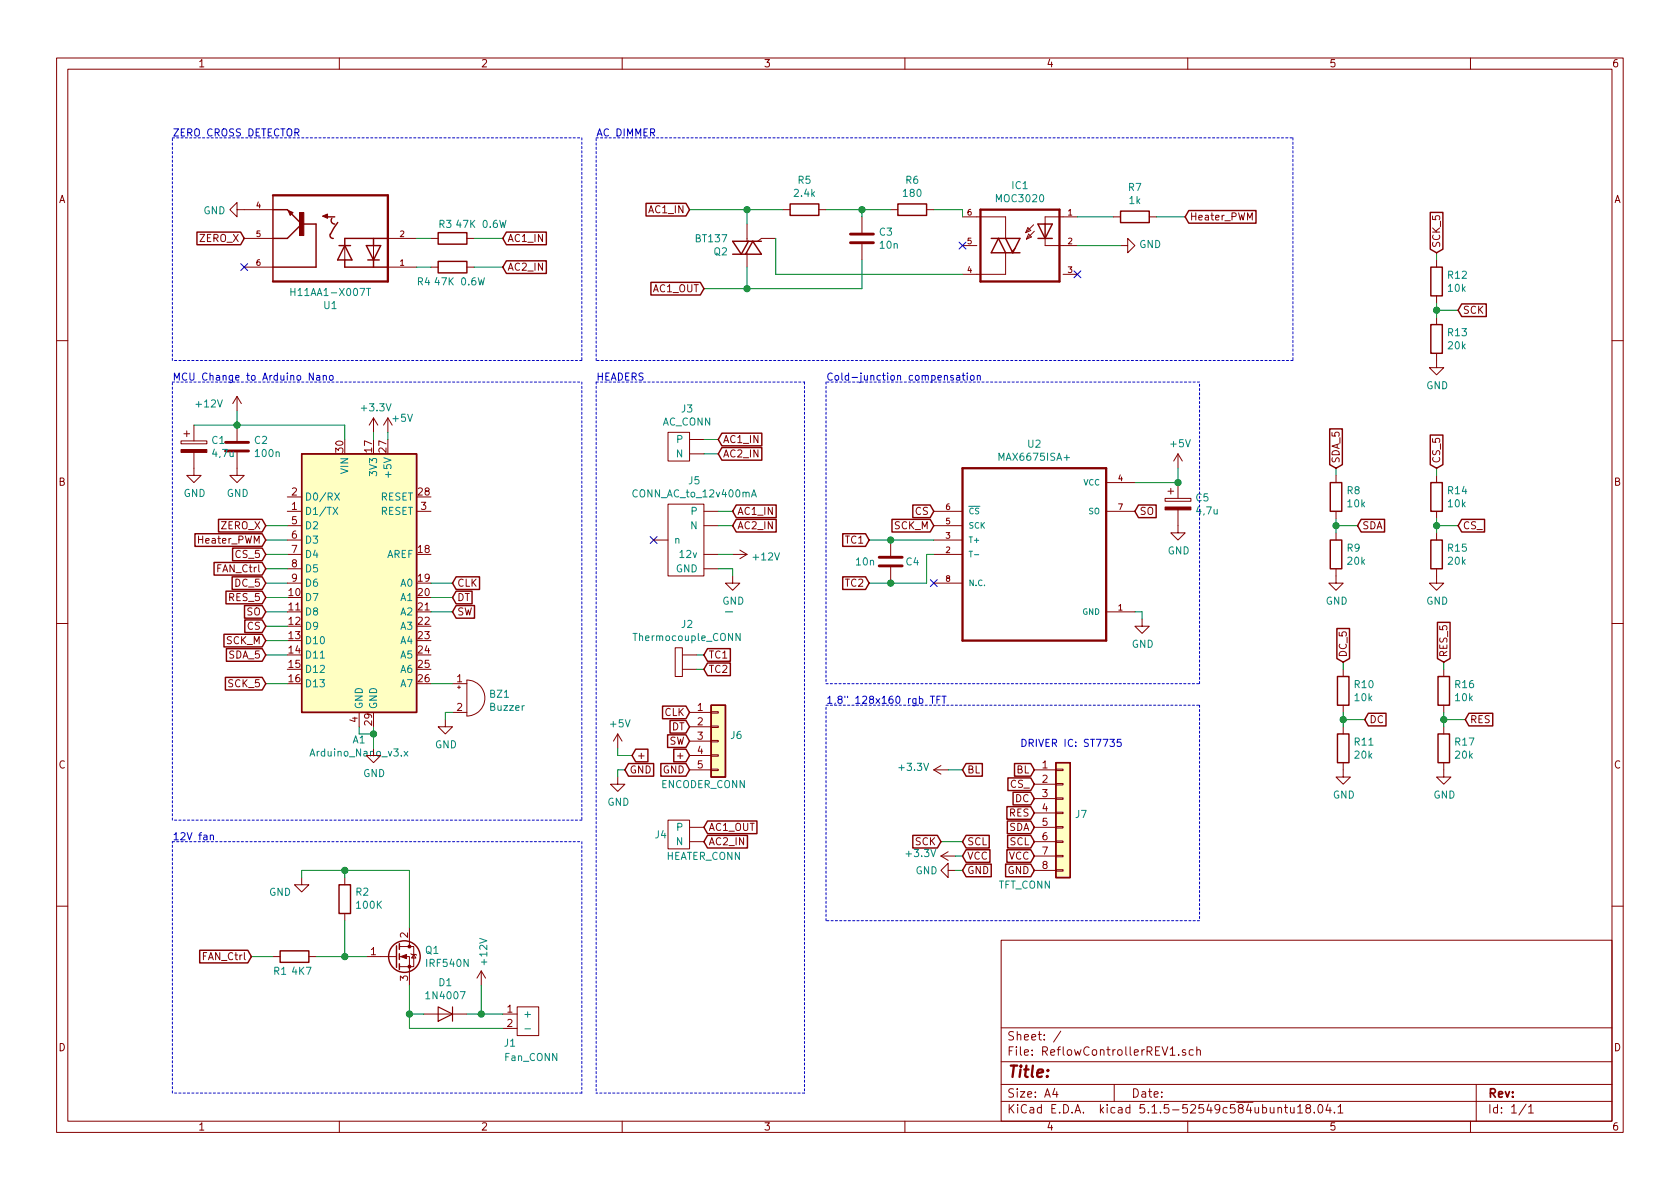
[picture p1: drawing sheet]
EESchema Schematic File Version 4
EELAYER 30 0
EELAYER END
$Descr A4 11693 8268
encoding utf-8
Sheet 1 1
Title ""
Date ""
Rev ""
Comp ""
Comment1 ""
Comment2 ""
Comment3 ""
Comment4 ""
$EndDescr
$Comp
L power:GND #PWR07
U 1 1
P 2600 5200
F 0 "#PWR07" H 2600 4950 50  0001 C CNN
F 1 "GND" H 2605 5027 50  0000 C CNN
F 2 "" H 2600 5200 50  0001 C CNN
F 3 "" H 2600 5200 50  0001 C CNN
	1    2600 5200
	1    0    0    -1  
$EndComp
Wire Wire Line
	1650 2950 1650 2850
$Comp
L Device:C C2
U 1 1
P 1650 3100
F 0 "C2" H 1765 3146 50  0000 L CNN
F 1 "100n" H 1765 3055 50  0000 L CNN
F 2 "Capacitor_SMD:C_0805_2012Metric_Pad1.15x1.40mm_HandSolder" H 1688 2950 50  0001 C CNN
F 3 "~" H 1650 3100 50  0001 C CNN
	1    1650 3100
	1    0    0    -1  
$EndComp
Connection ~ 1650 2950
$Comp
L power:+5V #PWR08
U 1 1
P 2700 3000
F 0 "#PWR08" H 2700 2850 50  0001 C CNN
F 1 "+5V" H 2800 3100 50  0000 C CNN
F 2 "" H 2700 3000 50  0001 C CNN
F 3 "" H 2700 3000 50  0001 C CNN
	1    2700 3000
	1    0    0    -1  
$EndComp
$Comp
L power:GND #PWR03
U 1 1
P 1650 3250
F 0 "#PWR03" H 1650 3000 50  0001 C CNN
F 1 "GND" H 1655 3077 50  0000 C CNN
F 2 "" H 1650 3250 50  0001 C CNN
F 3 "" H 1650 3250 50  0001 C CNN
	1    1650 3250
	1    0    0    -1  
$EndComp
$Comp
L Device:Buzzer BZ1
U 1 1
P 3250 4850
F 0 "BZ1" H 3402 4879 50  0000 L CNN
F 1 "Buzzer" H 3402 4788 50  0000 L CNN
F 2 "Connector_PinHeader_2.54mm:PinHeader_1x02_P2.54mm_Vertical" V 3225 4950 50  0001 C CNN
F 3 "~" V 3225 4950 50  0001 C CNN
	1    3250 4850
	1    0    0    -1  
$EndComp
$Comp
L H11AA1-X007T:H11AA1-X007T U1
U 1 1
P 2300 1650
F 0 "U1" H 2300 2120 50  0000 C CNN
F 1 "H11AA1-X007T" H 2300 2029 50  0000 C CNN
F 2 "Package_DIP:DIP-6_W7.62mm_LongPads" H 2300 1650 50  0001 L BNN
F 3 "" H 2300 1650 50  0001 L BNN
F 4 "H11AA1 Series Single Channel 30V 5300 Vrms SMT Phototransistor Optocoupler DIP-6" H 2300 1650 50  0001 L BNN "Field4"
F 5 "https://www.digikey.es/product-detail/en/vishay-semiconductor-opto-division/H11AA1-X007T/H11AA1-X007TCT-ND/4895860?utm_source=snapeda&utm_medium=aggregator&utm_campaign=symbol" H 2300 1650 50  0001 L BNN "Field5"
F 6 "H11AA1-X007TCT-ND" H 2300 1650 50  0001 L BNN "Field6"
F 7 "SMD-6 Vishay Semiconductor" H 2300 1650 50  0001 L BNN "Field7"
F 8 "Vishay" H 2300 1650 50  0001 L BNN "Field8"
	1    2300 1650
	-1   0    0    1   
$EndComp
NoConn ~ 1700 1850
$Comp
L power:GND #PWR04
U 1 1
P 1700 1450
F 0 "#PWR04" H 1700 1200 50  0001 C CNN
F 1 "GND" V 1705 1322 50  0000 R CNN
F 2 "" H 1700 1450 50  0001 C CNN
F 3 "" H 1700 1450 50  0001 C CNN
	1    1700 1450
	0    1    1    0   
$EndComp
Text GLabel 1700 1650 0    50   Input ~ 0
ZERO_X
$Comp
L Device:R R4
U 1 1
P 3150 1850
F 0 "R4" V 3250 1650 50  0000 C CNN
F 1 "47K 0.6W" V 3250 1900 50  0000 C CNN
F 2 "Resistor_THT:R_Axial_DIN0207_L6.3mm_D2.5mm_P10.16mm_Horizontal" V 3080 1850 50  0001 C CNN
F 3 "~" H 3150 1850 50  0001 C CNN
	1    3150 1850
	0    1    1    0   
$EndComp
$Comp
L Device:R R3
U 1 1
P 3150 1650
F 0 "R3" V 3050 1600 50  0000 C CNN
F 1 "47K 0.6W" V 3050 1850 50  0000 C CNN
F 2 "Resistor_THT:R_Axial_DIN0207_L6.3mm_D2.5mm_P10.16mm_Horizontal" V 3080 1650 50  0001 C CNN
F 3 "~" H 3150 1650 50  0001 C CNN
	1    3150 1650
	0    1    1    0   
$EndComp
Text GLabel 3500 1650 2    50   Input ~ 0
AC1_IN
Text GLabel 3500 1850 2    50   Input ~ 0
AC2_IN
Wire Wire Line
	3500 1650 3300 1650
Wire Wire Line
	3300 1850 3500 1850
$Comp
L BT137:BT137 Q2
U 1 1
P 5200 1650
F 0 "Q2" H 5330 1746 50  0000 L CNN
F 1 "BT137" H 5330 1655 50  0000 L CNN
F 2 "Package_TO_SOT_THT:TO-220-3_Horizontal_TabUp" H 5200 1650 50  0001 L BNN
F 3 "" H 5200 1650 50  0001 L BNN
F 4 "Littelfuse Inc." H 5200 1650 50  0001 L BNN "Field4"
F 5 "MAC228A4G-ND" H 5200 1650 50  0001 L BNN "Field5"
F 6 "Thyristor TRIAC 200V 80A 3-Pin_3+Tab_ TO-220AB Bulk" H 5200 1650 50  0001 L BNN "Field6"
F 7 "MAC228A4G" H 5200 1650 50  0001 L BNN "Field7"
F 8 "https://www.digikey.es/product-detail/en/littelfuse-inc/MAC228A4G/MAC228A4G-ND/1477045?utm_source=snapeda&utm_medium=aggregator&utm_campaign=symbol" H 5200 1650 50  0001 L BNN "Field8"
	1    5200 1650
	-1   0    0    1   
$EndComp
$Comp
L Device:C C3
U 1 1
P 6000 1650
F 0 "C3" H 6115 1696 50  0000 L CNN
F 1 "10n" H 6115 1605 50  0000 L CNN
F 2 "Capacitor_SMD:C_0805_2012Metric_Pad1.15x1.40mm_HandSolder" H 6038 1500 50  0001 C CNN
F 3 "~" H 6000 1650 50  0001 C CNN
	1    6000 1650
	1    0    0    -1  
$EndComp
$Comp
L Device:R R5
U 1 1
P 5600 1450
F 0 "R5" V 5393 1450 50  0000 C CNN
F 1 "2.4k" V 5484 1450 50  0000 C CNN
F 2 "Resistor_SMD:R_0805_2012Metric_Pad1.15x1.40mm_HandSolder" V 5530 1450 50  0001 C CNN
F 3 "~" H 5600 1450 50  0001 C CNN
	1    5600 1450
	0    1    1    0   
$EndComp
$Comp
L Device:R R6
U 1 1
P 6350 1450
F 0 "R6" V 6143 1450 50  0000 C CNN
F 1 "180" V 6234 1450 50  0000 C CNN
F 2 "Resistor_SMD:R_0805_2012Metric_Pad1.15x1.40mm_HandSolder" V 6280 1450 50  0001 C CNN
F 3 "~" H 6350 1450 50  0001 C CNN
	1    6350 1450
	0    1    1    0   
$EndComp
$Comp
L MOC3020:MOC3020 IC1
U 1 1
P 7100 1800
F 0 "IC1" H 7100 2320 50  0000 C CNN
F 1 "MOC3020" H 7100 2229 50  0000 C CNN
F 2 "Package_DIP:DIP-6_W7.62mm" H 7100 1800 50  0001 C CNN
F 3 "" H 7100 1800 50  0001 L BNN
F 4 "ON Semiconductor" H 7100 1800 50  0001 L BNN "Field4"
F 5 "MOC3020QT-ND" H 7100 1800 50  0001 L BNN "Field5"
F 6 "" H 7100 1800 50  0001 L BNN "Field6"
F 7 "MOC3020" H 7100 1800 50  0001 L BNN "Field7"
F 8 "https://www.digikey.es/product-detail/en/on-semiconductor/MOC3020/MOC3020QT-ND/30640?utm_source=snapeda&utm_medium=aggregator&utm_campaign=symbol" H 7100 1800 50  0001 L BNN "Field8"
	1    7100 1800
	1    0    0    -1  
$EndComp
$Comp
L Device:R R7
U 1 1
P 7900 1500
F 0 "R7" V 7693 1500 50  0000 C CNN
F 1 "1k" V 7784 1500 50  0000 C CNN
F 2 "Resistor_SMD:R_0805_2012Metric_Pad1.15x1.40mm_HandSolder" V 7830 1500 50  0001 C CNN
F 3 "~" H 7900 1500 50  0001 C CNN
	1    7900 1500
	0    1    1    0   
$EndComp
Text GLabel 4800 1450 0    50   Input ~ 0
AC1_IN
Text GLabel 4900 2000 0    50   Input ~ 0
AC1_OUT
Wire Wire Line
	4800 1450 5200 1450
Wire Wire Line
	5750 1450 6000 1450
Wire Wire Line
	6500 1450 6700 1450
Wire Wire Line
	6700 1450 6700 1500
Wire Wire Line
	6000 1500 6000 1450
Connection ~ 6000 1450
Wire Wire Line
	6000 1450 6200 1450
Wire Wire Line
	5200 1550 5200 1450
Connection ~ 5200 1450
Wire Wire Line
	5200 1450 5450 1450
Wire Wire Line
	5400 1650 5400 1900
Wire Wire Line
	5400 1900 6700 1900
Wire Wire Line
	5200 1850 5200 2000
Wire Wire Line
	6000 2000 6000 1800
Connection ~ 5200 2000
Wire Wire Line
	7750 1500 7500 1500
Text GLabel 8250 1500 2    50   Input ~ 0
Heater_PWM
Wire Wire Line
	8250 1500 8050 1500
$Comp
L power:GND #PWR018
U 1 1
P 7800 1700
F 0 "#PWR018" H 7800 1450 50  0001 C CNN
F 1 "GND" V 7805 1572 50  0000 R CNN
F 2 "" H 7800 1700 50  0001 C CNN
F 3 "" H 7800 1700 50  0001 C CNN
	1    7800 1700
	0    -1   -1   0   
$EndComp
NoConn ~ 6700 1700
Wire Wire Line
	3150 4750 3000 4750
$Comp
L power:GND #PWR09
U 1 1
P 3100 5000
F 0 "#PWR09" H 3100 4750 50  0001 C CNN
F 1 "GND" H 3105 4827 50  0000 C CNN
F 2 "" H 3100 5000 50  0001 C CNN
F 3 "" H 3100 5000 50  0001 C CNN
	1    3100 5000
	1    0    0    -1  
$EndComp
Wire Wire Line
	3150 4950 3100 4950
Wire Wire Line
	3100 4950 3100 5000
$Comp
L ReflowController:AC_CONN J3
U 1 1
P 4900 2950
F 0 "J3" H 4783 3065 50  0000 C CNN
F 1 "AC_CONN" H 4783 2974 50  0000 C CNN
F 2 "TerminalBlock:TerminalBlock_bornier-2_P5.08mm" H 4800 2950 50  0001 C CNN
F 3 "" H 4800 2950 50  0001 C CNN
	1    4900 2950
	1    0    0    -1  
$EndComp
$Comp
L ReflowController:CONN_AC_to_12v400mA J5
U 1 1
P 5000 3450
F 0 "J5" H 4833 3565 50  0000 C CNN
F 1 "CONN_AC_to_12v400mA" H 4833 3474 50  0000 C CNN
F 2 "CTB_Logo:12v220" H 4800 3450 50  0001 C CNN
F 3 "" H 4800 3450 50  0001 C CNN
	1    5000 3450
	1    0    0    -1  
$EndComp
$Comp
L ReflowController:Thermocouple_CONN J2
U 1 1
P 4850 4500
F 0 "J2" H 4783 4665 50  0000 C CNN
F 1 "Thermocouple_CONN" H 4783 4574 50  0000 C CNN
F 2 "Connector_PinHeader_2.54mm:PinHeader_1x02_P2.54mm_Vertical" H 4850 4500 50  0001 C CNN
F 3 "" H 4850 4500 50  0001 C CNN
	1    4850 4500
	1    0    0    -1  
$EndComp
$Comp
L ReflowController:Fan_CONN J1
U 1 1
P 3500 6950
F 0 "J1" H 3450 6650 50  0000 C CNN
F 1 "Fan_CONN" H 3300 6550 50  0000 C CNN
F 2 "Connector_JST:JST_EH_B2B-EH-A_1x02_P2.50mm_Vertical" H 3300 6950 50  0001 C CNN
F 3 "" H 3300 6950 50  0001 C CNN
	1    3500 6950
	-1   0    0    -1  
$EndComp
Text GLabel 5000 3050 2    50   Input ~ 0
AC1_IN
Text GLabel 5100 3550 2    50   Input ~ 0
AC1_IN
Text GLabel 5100 3650 2    50   Input ~ 0
AC2_IN
Text GLabel 5000 3150 2    50   Input ~ 0
AC2_IN
Wire Wire Line
	5000 3050 4900 3050
Wire Wire Line
	4900 3150 5000 3150
Wire Wire Line
	5100 3550 5000 3550
Wire Wire Line
	5000 3650 5100 3650
$Comp
L power:GND #PWR014
U 1 1
P 5100 4000
F 0 "#PWR014" H 5100 3750 50  0001 C CNN
F 1 "GND" H 5105 3827 50  0000 C CNN
F 2 "" H 5100 4000 50  0001 C CNN
F 3 "" H 5100 4000 50  0001 C CNN
	1    5100 4000
	1    0    0    -1  
$EndComp
Wire Wire Line
	5100 4000 5100 3950
Wire Wire Line
	5100 3950 5000 3950
$Comp
L power:+12V #PWR013
U 1 1
P 5100 3850
F 0 "#PWR013" H 5100 3700 50  0001 C CNN
F 1 "+12V" V 5115 3978 50  0000 L CNN
F 2 "" H 5100 3850 50  0001 C CNN
F 3 "" H 5100 3850 50  0001 C CNN
	1    5100 3850
	0    1    1    0   
$EndComp
Wire Wire Line
	5100 3850 5000 3850
$Comp
L power:GND #PWR019
U 1 1
P 7950 4300
F 0 "#PWR019" H 7950 4050 50  0001 C CNN
F 1 "GND" H 7955 4127 50  0000 C CNN
F 2 "" H 7950 4300 50  0001 C CNN
F 3 "" H 7950 4300 50  0001 C CNN
	1    7950 4300
	1    0    0    -1  
$EndComp
NoConn ~ 6500 4050
$Comp
L Device:C C4
U 1 1
P 6200 3900
F 0 "C4" H 6300 3900 50  0000 L CNN
F 1 "10n" H 5950 3900 50  0000 L CNN
F 2 "Capacitor_SMD:C_0805_2012Metric_Pad1.15x1.40mm_HandSolder" H 6238 3750 50  0001 C CNN
F 3 "~" H 6200 3900 50  0001 C CNN
	1    6200 3900
	1    0    0    -1  
$EndComp
Text GLabel 4900 4550 2    50   Input ~ 0
TC1
Text GLabel 4900 4650 2    50   Input ~ 0
TC2
Wire Wire Line
	5100 4250 5050 4250
Wire Wire Line
	4900 4650 4850 4650
Text GLabel 6050 3750 0    50   Input ~ 0
TC1
Text GLabel 6050 4050 0    50   Input ~ 0
TC2
Wire Wire Line
	6050 3750 6200 3750
Wire Wire Line
	6500 3750 6200 3750
Connection ~ 6200 3750
Wire Wire Line
	6050 4050 6200 4050
Wire Wire Line
	6450 4050 6450 3850
Connection ~ 6200 4050
Wire Wire Line
	7900 4250 7950 4250
Wire Wire Line
	7950 4250 7950 4300
$Comp
L power:+5V #PWR020
U 1 1
P 8200 3250
F 0 "#PWR020" H 8200 3100 50  0001 C CNN
F 1 "+5V" H 8215 3423 50  0000 C CNN
F 2 "" H 8200 3250 50  0001 C CNN
F 3 "" H 8200 3250 50  0001 C CNN
	1    8200 3250
	1    0    0    -1  
$EndComp
Wire Wire Line
	8200 3350 8200 3250
Wire Notes Line
	1200 950  4050 950 
Wire Notes Line
	4050 950  4050 2500
Wire Notes Line
	4050 2500 1200 2500
Wire Notes Line
	1200 2500 1200 950 
Text Notes 1200 950  0    50   ~ 0
ZERO CROSS DETECTOR
Wire Wire Line
	5200 2000 4900 2000
Wire Wire Line
	5200 2000 6000 2000
Wire Notes Line
	4150 950  9000 950 
Wire Notes Line
	9000 950  9000 2500
Wire Notes Line
	9000 2500 4150 2500
Wire Notes Line
	4150 2500 4150 950 
Wire Wire Line
	7800 1700 7500 1700
NoConn ~ 7500 1900
Text Notes 4150 950  0    50   ~ 0
AC DIMMER
Wire Wire Line
	4900 4550 4850 4550
Wire Notes Line
	4150 2650 5600 2650
Text Notes 4150 2650 0    50   ~ 0
HEADERS
$Comp
L power:GND #PWR021
U 1 1
P 8200 3650
F 0 "#PWR021" H 8200 3400 50  0001 C CNN
F 1 "GND" H 8205 3477 50  0000 C CNN
F 2 "" H 8200 3650 50  0001 C CNN
F 3 "" H 8200 3650 50  0001 C CNN
	1    8200 3650
	1    0    0    -1  
$EndComp
Wire Notes Line
	5750 4750 8350 4750
Wire Notes Line
	8350 4750 8350 2650
Wire Notes Line
	8350 2650 5750 2650
Wire Notes Line
	5750 2650 5750 4750
Text Notes 5750 2650 0    50   ~ 0
Cold-junction compensation
Text GLabel 6500 3550 0    50   Input ~ 0
CS
Text GLabel 6500 3650 0    50   Input ~ 0
SCK_M
Wire Wire Line
	7900 3350 8200 3350
Text GLabel 7900 3550 2    50   Input ~ 0
SO
$Comp
L MAX6675ISA_:MAX6675ISA+ U2
U 1 1
P 7200 3850
F 0 "U2" H 7200 4620 50  0000 C CNN
F 1 "MAX6675ISA+" H 7200 4529 50  0000 C CNN
F 2 "Package_SO:SOIC-8-1EP_3.9x4.9mm_P1.27mm_EP2.29x3mm" H 7200 3850 50  0001 L BNN
F 3 "" H 7200 3850 50  0001 L BNN
F 4 "Maxim Integrated" H 7200 3850 50  0001 L BNN "Field4"
F 5 "Unavailable" H 7200 3850 50  0001 L BNN "Field5"
F 6 "Cold-Junction-Compensated k-Thermocouple-To-d<Az" H 7200 3850 50  0001 L BNN "Field6"
F 7 "MAX6675ISA" H 7200 3850 50  0001 L BNN "Field7"
F 8 "None" H 7200 3850 50  0001 L BNN "Field8"
	1    7200 3850
	1    0    0    -1  
$EndComp
Wire Notes Line
	4050 2650 4050 5700
Wire Notes Line
	4050 5700 1200 5700
Wire Notes Line
	1200 5700 1200 2650
Wire Notes Line
	1200 2650 4050 2650
Text Notes 1200 2650 0    50   ~ 0
MCU Change to Arduino Nano
Text GLabel 1850 3750 0    50   Input ~ 0
Heater_PWM
Text GLabel 1850 3950 0    50   Input ~ 0
FAN_Ctrl
$Comp
L Transistor_FET:IRF540N Q1
U 1 1
P 2750 6650
F 0 "Q1" H 2956 6696 50  0000 L CNN
F 1 "IRF540N" H 2956 6605 50  0000 L CNN
F 2 "Package_TO_SOT_SMD:TO-263-3_TabPin4" H 3000 6575 50  0001 L CIN
F 3 "http://www.irf.com/product-info/datasheets/data/irf540n.pdf" H 2750 6650 50  0001 L CNN
	1    2750 6650
	1    0    0    -1  
$EndComp
$Comp
L power:GND #PWR05
U 1 1
P 2100 6100
F 0 "#PWR05" H 2100 5850 50  0001 C CNN
F 1 "GND" H 1950 6000 50  0000 C CNN
F 2 "" H 2100 6100 50  0001 C CNN
F 3 "" H 2100 6100 50  0001 C CNN
	1    2100 6100
	1    0    0    -1  
$EndComp
$Comp
L Device:R R2
U 1 1
P 2400 6250
F 0 "R2" H 2330 6204 50  0000 R CNN
F 1 "100K" H 2330 6295 50  0000 R CNN
F 2 "Resistor_SMD:R_0805_2012Metric_Pad1.15x1.40mm_HandSolder" V 2330 6250 50  0001 C CNN
F 3 "~" H 2400 6250 50  0001 C CNN
	1    2400 6250
	-1   0    0    1   
$EndComp
$Comp
L Device:R R1
U 1 1
P 2050 6650
F 0 "R1" V 2150 6550 50  0000 C CNN
F 1 "4K7" V 2150 6700 50  0000 C CNN
F 2 "Resistor_SMD:R_0805_2012Metric_Pad1.15x1.40mm_HandSolder" V 1980 6650 50  0001 C CNN
F 3 "~" H 2050 6650 50  0001 C CNN
	1    2050 6650
	0    1    1    0   
$EndComp
Wire Wire Line
	2100 6100 2100 6050
Wire Wire Line
	2100 6050 2400 6050
Wire Wire Line
	2400 6050 2400 6100
Wire Wire Line
	2400 6400 2400 6650
Wire Wire Line
	2400 6650 2200 6650
Wire Wire Line
	2550 6650 2400 6650
Connection ~ 2400 6650
Wire Wire Line
	2850 6450 2850 6050
Wire Wire Line
	2850 6050 2400 6050
Connection ~ 2400 6050
$Comp
L power:+12V #PWR010
U 1 1
P 3350 6850
F 0 "#PWR010" H 3350 6700 50  0001 C CNN
F 1 "+12V" V 3365 6978 50  0000 L CNN
F 2 "" H 3350 6850 50  0001 C CNN
F 3 "" H 3350 6850 50  0001 C CNN
	1    3350 6850
	1    0    0    -1  
$EndComp
$Comp
L Diode:1N4007 D1
U 1 1
P 3100 7050
F 0 "D1" H 3100 6834 50  0000 C CNN
F 1 "1N4007" H 3100 6925 50  0000 C CNN
F 2 "Diode_THT:D_DO-41_SOD81_P10.16mm_Horizontal" H 3100 6875 50  0001 C CNN
F 3 "http://www.vishay.com/docs/88503/1n4001.pdf" H 3100 7050 50  0001 C CNN
	1    3100 7050
	-1   0    0    1   
$EndComp
Wire Wire Line
	3250 7050 3350 7050
Wire Wire Line
	3350 7050 3350 6850
Wire Wire Line
	2950 7050 2850 7050
Wire Wire Line
	2850 7050 2850 6850
Text GLabel 1750 6650 0    50   Input ~ 0
FAN_Ctrl
Wire Wire Line
	1750 6650 1900 6650
Wire Notes Line
	1200 5850 4050 5850
Wire Notes Line
	4050 5850 4050 7600
Wire Notes Line
	4050 7600 1200 7600
Wire Notes Line
	1200 7600 1200 5850
Text Notes 1200 5850 0    50   ~ 0
12V fan
$Comp
L MCU_Module:Arduino_Nano_v3.x A1
U 1 1
P 2500 4050
F 0 "A1" H 2500 2961 50  0000 C CNN
F 1 "Arduino_Nano_v3.x" H 2500 2870 50  0000 C CNN
F 2 "Module:Arduino_Nano" H 2650 3100 50  0001 L CNN
F 3 "http://www.mouser.com/pdfdocs/Gravitech_Arduino_Nano3_0.pdf" H 2500 3050 50  0001 C CNN
	1    2500 4050
	1    0    0    -1  
$EndComp
Text GLabel 4800 4950 0    50   Input ~ 0
CLK
Text GLabel 4800 5050 0    50   Input ~ 0
DT
Text GLabel 4800 5150 0    50   Input ~ 0
SW
Text GLabel 4800 5250 0    50   Input ~ 0
+
Text GLabel 4800 5350 0    50   Input ~ 0
GND
$Comp
L Connector_Generic:Conn_01x05 J6
U 1 1
P 5000 5150
F 0 "J6" H 5080 5192 50  0000 L CNN
F 1 "ENCODER_CONN" H 4600 4850 50  0000 L CNN
F 2 "Connector_PinSocket_2.54mm:PinSocket_1x05_P2.54mm_Horizontal" H 5000 5150 50  0001 C CNN
F 3 "~" H 5000 5150 50  0001 C CNN
	1    5000 5150
	1    0    0    -1  
$EndComp
Wire Notes Line
	5600 7600 4150 7600
Wire Notes Line
	5600 2650 5600 7600
Wire Notes Line
	4150 2650 4150 7600
$Comp
L Connector_Generic:Conn_01x08 J7
U 1 1
P 7400 5650
F 0 "J7" H 7480 5642 50  0000 L CNN
F 1 "TFT_CONN" H 6950 5150 50  0000 L CNN
F 2 "Connector_PinSocket_2.54mm:PinSocket_1x08_P2.54mm_Horizontal" H 7400 5650 50  0001 C CNN
F 3 "~" H 7400 5650 50  0001 C CNN
	1    7400 5650
	1    0    0    -1  
$EndComp
Text GLabel 7200 5350 0    50   Input ~ 0
BL
Text GLabel 7200 5450 0    50   Input ~ 0
CS_
Text GLabel 7200 5550 0    50   Input ~ 0
DC
Text GLabel 7200 5650 0    50   Input ~ 0
RES
Text GLabel 7200 5750 0    50   Input ~ 0
SDA
Text GLabel 7200 5850 0    50   Input ~ 0
SCL
Text GLabel 7200 5950 0    50   Input ~ 0
VCC
Text GLabel 7200 6050 0    50   Input ~ 0
GND
Wire Notes Line
	5750 4900 8350 4900
Wire Notes Line
	8350 4900 8350 6400
Wire Notes Line
	8350 6400 5750 6400
Wire Notes Line
	5750 6400 5750 4900
Text Notes 5750 4900 0    50   ~ 0
1,8" 128x160 rgb TFT
Text Notes 7100 5200 0    50   ~ 0
DRIVER IC: ST7735
$Comp
L power:+12V #PWR02
U 1 1
P 1650 2850
F 0 "#PWR02" H 1650 2700 50  0001 C CNN
F 1 "+12V" H 1350 2900 50  0000 L CNN
F 2 "" H 1650 2850 50  0001 C CNN
F 3 "" H 1650 2850 50  0001 C CNN
	1    1650 2850
	1    0    0    -1  
$EndComp
Wire Wire Line
	2600 5050 2600 5100
Wire Wire Line
	2500 5050 2500 5100
Wire Wire Line
	2500 5100 2600 5100
Connection ~ 2600 5100
Wire Wire Line
	2600 5100 2600 5200
Wire Wire Line
	2400 3050 2400 2950
Wire Wire Line
	1650 2950 2400 2950
Text GLabel 6700 5950 2    50   Input ~ 0
VCC
Wire Wire Line
	2700 3000 2700 3050
$Comp
L power:+3.3V #PWR06
U 1 1
P 2600 3000
F 0 "#PWR06" H 2600 2850 50  0001 C CNN
F 1 "+3.3V" H 2615 3173 50  0000 C CNN
F 2 "" H 2600 3000 50  0001 C CNN
F 3 "" H 2600 3000 50  0001 C CNN
	1    2600 3000
	1    0    0    -1  
$EndComp
Wire Wire Line
	2600 3050 2600 3000
$Comp
L power:+3.3V #PWR016
U 1 1
P 6650 5950
F 0 "#PWR016" H 6650 5800 50  0001 C CNN
F 1 "+3.3V" V 6665 6078 50  0000 L CNN
F 2 "" H 6650 5950 50  0001 C CNN
F 3 "" H 6650 5950 50  0001 C CNN
	1    6650 5950
	0    -1   -1   0   
$EndComp
Wire Wire Line
	6700 5950 6650 5950
Text GLabel 6700 6050 2    50   Input ~ 0
GND
$Comp
L power:GND #PWR017
U 1 1
P 6650 6050
F 0 "#PWR017" H 6650 5800 50  0001 C CNN
F 1 "GND" V 6650 5850 50  0000 C CNN
F 2 "" H 6650 6050 50  0001 C CNN
F 3 "" H 6650 6050 50  0001 C CNN
	1    6650 6050
	0    1    1    0   
$EndComp
Wire Wire Line
	6650 6050 6700 6050
Wire Wire Line
	3500 7050 3350 7050
Connection ~ 3350 7050
Wire Wire Line
	3500 7150 2850 7150
Wire Wire Line
	2850 7150 2850 7050
Connection ~ 2850 7050
Wire Wire Line
	3000 1650 2900 1650
Wire Wire Line
	3000 1850 2900 1850
$Comp
L Device:CP C1
U 1 1
P 1350 3100
F 0 "C1" H 1468 3146 50  0000 L CNN
F 1 "4,7u" H 1468 3055 50  0000 L CNN
F 2 "Capacitor_SMD:C_Elec_4x5.8" H 1388 2950 50  0001 C CNN
F 3 "~" H 1350 3100 50  0001 C CNN
	1    1350 3100
	1    0    0    -1  
$EndComp
$Comp
L power:GND #PWR01
U 1 1
P 1350 3250
F 0 "#PWR01" H 1350 3000 50  0001 C CNN
F 1 "GND" H 1355 3077 50  0000 C CNN
F 2 "" H 1350 3250 50  0001 C CNN
F 3 "" H 1350 3250 50  0001 C CNN
	1    1350 3250
	1    0    0    -1  
$EndComp
Wire Wire Line
	1350 2950 1650 2950
Wire Wire Line
	6450 3850 6500 3850
Wire Wire Line
	6200 4050 6450 4050
Text GLabel 6550 5850 0    50   Input ~ 0
SCK
Text GLabel 1850 3650 0    50   Input ~ 0
ZERO_X
Wire Wire Line
	1850 3750 2000 3750
Wire Wire Line
	1850 3950 2000 3950
Wire Wire Line
	1850 3650 2000 3650
Text GLabel 1850 4450 0    50   Input ~ 0
SCK_M
Wire Wire Line
	1850 4450 2000 4450
Text GLabel 1850 4350 0    50   Input ~ 0
CS
Wire Wire Line
	1850 4350 2000 4350
Text GLabel 1850 4250 0    50   Input ~ 0
SO
Wire Wire Line
	1850 4250 2000 4250
Text GLabel 3150 4050 2    50   Input ~ 0
CLK
Text GLabel 3150 4150 2    50   Input ~ 0
DT
Text GLabel 3150 4250 2    50   Input ~ 0
SW
Wire Wire Line
	3150 4050 3000 4050
Wire Wire Line
	3150 4150 3000 4150
Wire Wire Line
	3150 4250 3000 4250
Text GLabel 4400 5250 2    50   Input ~ 0
+
Text GLabel 4350 5350 2    50   Input ~ 0
GND
$Comp
L power:+5V #PWR011
U 1 1
P 4300 5200
F 0 "#PWR011" H 4300 5050 50  0001 C CNN
F 1 "+5V" H 4315 5373 50  0000 C CNN
F 2 "" H 4300 5200 50  0001 C CNN
F 3 "" H 4300 5200 50  0001 C CNN
	1    4300 5200
	1    0    0    -1  
$EndComp
Wire Wire Line
	4400 5250 4300 5250
Wire Wire Line
	4300 5250 4300 5200
$Comp
L power:GND #PWR012
U 1 1
P 4300 5400
F 0 "#PWR012" H 4300 5150 50  0001 C CNN
F 1 "GND" H 4305 5227 50  0000 C CNN
F 2 "" H 4300 5400 50  0001 C CNN
F 3 "" H 4300 5400 50  0001 C CNN
	1    4300 5400
	1    0    0    -1  
$EndComp
Wire Wire Line
	4350 5350 4300 5350
Wire Wire Line
	4300 5350 4300 5400
Text GLabel 6700 5350 2    50   Input ~ 0
BL
Text GLabel 10150 3650 2    50   Input ~ 0
CS_
Text GLabel 9500 5000 2    50   Input ~ 0
DC
Text GLabel 10200 5000 2    50   Input ~ 0
RES
$Comp
L Device:R R8
U 1 1
P 9300 3450
F 0 "R8" H 9370 3496 50  0000 L CNN
F 1 "10k" H 9370 3405 50  0000 L CNN
F 2 "Resistor_SMD:R_0805_2012Metric_Pad1.15x1.40mm_HandSolder" V 9230 3450 50  0001 C CNN
F 3 "~" H 9300 3450 50  0001 C CNN
	1    9300 3450
	1    0    0    -1  
$EndComp
$Comp
L Device:R R9
U 1 1
P 9300 3850
F 0 "R9" H 9370 3896 50  0000 L CNN
F 1 "20k" H 9370 3805 50  0000 L CNN
F 2 "Resistor_SMD:R_0805_2012Metric_Pad1.15x1.40mm_HandSolder" V 9230 3850 50  0001 C CNN
F 3 "~" H 9300 3850 50  0001 C CNN
	1    9300 3850
	1    0    0    -1  
$EndComp
Wire Wire Line
	9300 3700 9300 3650
$Comp
L power:GND #PWR022
U 1 1
P 9300 4000
F 0 "#PWR022" H 9300 3750 50  0001 C CNN
F 1 "GND" H 9305 3827 50  0000 C CNN
F 2 "" H 9300 4000 50  0001 C CNN
F 3 "" H 9300 4000 50  0001 C CNN
	1    9300 4000
	1    0    0    -1  
$EndComp
$Comp
L power:+3.3V #PWR015
U 1 1
P 6600 5350
F 0 "#PWR015" H 6600 5200 50  0001 C CNN
F 1 "+3.3V" V 6615 5478 50  0000 L CNN
F 2 "" H 6600 5350 50  0001 C CNN
F 3 "" H 6600 5350 50  0001 C CNN
	1    6600 5350
	0    -1   -1   0   
$EndComp
Wire Wire Line
	6600 5350 6700 5350
Text GLabel 6700 5850 2    50   Input ~ 0
SCL
Wire Wire Line
	6550 5850 6700 5850
Text GLabel 9450 3650 2    50   Input ~ 0
SDA
$Comp
L Device:R R10
U 1 1
P 9350 4800
F 0 "R10" H 9420 4846 50  0000 L CNN
F 1 "10k" H 9420 4755 50  0000 L CNN
F 2 "Resistor_SMD:R_0805_2012Metric_Pad1.15x1.40mm_HandSolder" V 9280 4800 50  0001 C CNN
F 3 "~" H 9350 4800 50  0001 C CNN
	1    9350 4800
	1    0    0    -1  
$EndComp
$Comp
L Device:R R11
U 1 1
P 9350 5200
F 0 "R11" H 9420 5246 50  0000 L CNN
F 1 "20k" H 9420 5155 50  0000 L CNN
F 2 "Resistor_SMD:R_0805_2012Metric_Pad1.15x1.40mm_HandSolder" V 9280 5200 50  0001 C CNN
F 3 "~" H 9350 5200 50  0001 C CNN
	1    9350 5200
	1    0    0    -1  
$EndComp
Wire Wire Line
	9350 5050 9350 5000
$Comp
L power:GND #PWR023
U 1 1
P 9350 5350
F 0 "#PWR023" H 9350 5100 50  0001 C CNN
F 1 "GND" H 9355 5177 50  0000 C CNN
F 2 "" H 9350 5350 50  0001 C CNN
F 3 "" H 9350 5350 50  0001 C CNN
	1    9350 5350
	1    0    0    -1  
$EndComp
$Comp
L Device:R R16
U 1 1
P 10050 4800
F 0 "R16" H 10120 4846 50  0000 L CNN
F 1 "10k" H 10120 4755 50  0000 L CNN
F 2 "Resistor_SMD:R_0805_2012Metric_Pad1.15x1.40mm_HandSolder" V 9980 4800 50  0001 C CNN
F 3 "~" H 10050 4800 50  0001 C CNN
	1    10050 4800
	1    0    0    -1  
$EndComp
$Comp
L Device:R R17
U 1 1
P 10050 5200
F 0 "R17" H 10120 5246 50  0000 L CNN
F 1 "20k" H 10120 5155 50  0000 L CNN
F 2 "Resistor_SMD:R_0805_2012Metric_Pad1.15x1.40mm_HandSolder" V 9980 5200 50  0001 C CNN
F 3 "~" H 10050 5200 50  0001 C CNN
	1    10050 5200
	1    0    0    -1  
$EndComp
Wire Wire Line
	10050 5050 10050 5000
$Comp
L power:GND #PWR026
U 1 1
P 10050 5350
F 0 "#PWR026" H 10050 5100 50  0001 C CNN
F 1 "GND" H 10055 5177 50  0000 C CNN
F 2 "" H 10050 5350 50  0001 C CNN
F 3 "" H 10050 5350 50  0001 C CNN
	1    10050 5350
	1    0    0    -1  
$EndComp
$Comp
L Device:R R14
U 1 1
P 10000 3450
F 0 "R14" H 10070 3496 50  0000 L CNN
F 1 "10k" H 10070 3405 50  0000 L CNN
F 2 "Resistor_SMD:R_0805_2012Metric_Pad1.15x1.40mm_HandSolder" V 9930 3450 50  0001 C CNN
F 3 "~" H 10000 3450 50  0001 C CNN
	1    10000 3450
	1    0    0    -1  
$EndComp
$Comp
L Device:R R15
U 1 1
P 10000 3850
F 0 "R15" H 10070 3896 50  0000 L CNN
F 1 "20k" H 10070 3805 50  0000 L CNN
F 2 "Resistor_SMD:R_0805_2012Metric_Pad1.15x1.40mm_HandSolder" V 9930 3850 50  0001 C CNN
F 3 "~" H 10000 3850 50  0001 C CNN
	1    10000 3850
	1    0    0    -1  
$EndComp
$Comp
L power:GND #PWR025
U 1 1
P 10000 4000
F 0 "#PWR025" H 10000 3750 50  0001 C CNN
F 1 "GND" H 10005 3827 50  0000 C CNN
F 2 "" H 10000 4000 50  0001 C CNN
F 3 "" H 10000 4000 50  0001 C CNN
	1    10000 4000
	1    0    0    -1  
$EndComp
Wire Wire Line
	9450 3650 9300 3650
Connection ~ 9300 3650
Wire Wire Line
	9300 3650 9300 3600
Wire Wire Line
	10000 3600 10000 3650
Wire Wire Line
	10150 3650 10000 3650
Connection ~ 10000 3650
Wire Wire Line
	10000 3650 10000 3700
Wire Wire Line
	9500 5000 9350 5000
Connection ~ 9350 5000
Wire Wire Line
	9350 5000 9350 4950
Wire Wire Line
	10200 5000 10050 5000
Connection ~ 10050 5000
Wire Wire Line
	10050 5000 10050 4950
Text GLabel 9350 4600 1    50   Input ~ 0
DC_5
Wire Wire Line
	9350 4600 9350 4650
Text GLabel 10050 4600 1    50   Input ~ 0
RES_5
Wire Wire Line
	10050 4650 10050 4600
Text GLabel 9300 3250 1    50   Input ~ 0
SDA_5
Wire Wire Line
	9300 3250 9300 3300
Text GLabel 10000 3250 1    50   Input ~ 0
CS_5
Wire Wire Line
	10000 3250 10000 3300
$Comp
L Device:R R12
U 1 1
P 10000 1950
F 0 "R12" H 10070 1996 50  0000 L CNN
F 1 "10k" H 10070 1905 50  0000 L CNN
F 2 "Resistor_SMD:R_0805_2012Metric_Pad1.15x1.40mm_HandSolder" V 9930 1950 50  0001 C CNN
F 3 "~" H 10000 1950 50  0001 C CNN
	1    10000 1950
	1    0    0    -1  
$EndComp
$Comp
L Device:R R13
U 1 1
P 10000 2350
F 0 "R13" H 10070 2396 50  0000 L CNN
F 1 "20k" H 10070 2305 50  0000 L CNN
F 2 "Resistor_SMD:R_0805_2012Metric_Pad1.15x1.40mm_HandSolder" V 9930 2350 50  0001 C CNN
F 3 "~" H 10000 2350 50  0001 C CNN
	1    10000 2350
	1    0    0    -1  
$EndComp
Wire Wire Line
	10000 2200 10000 2150
$Comp
L power:GND #PWR024
U 1 1
P 10000 2500
F 0 "#PWR024" H 10000 2250 50  0001 C CNN
F 1 "GND" H 10005 2327 50  0000 C CNN
F 2 "" H 10000 2500 50  0001 C CNN
F 3 "" H 10000 2500 50  0001 C CNN
	1    10000 2500
	1    0    0    -1  
$EndComp
Text GLabel 10150 2150 2    50   Input ~ 0
SCK
Wire Wire Line
	10150 2150 10000 2150
Connection ~ 10000 2150
Wire Wire Line
	10000 2150 10000 2100
Text GLabel 10000 1750 1    50   Input ~ 0
SCK_5
Wire Wire Line
	10000 1800 10000 1750
Text GLabel 1850 4750 0    50   Input ~ 0
SCK_5
Text GLabel 1850 4550 0    50   Input ~ 0
SDA_5
Wire Wire Line
	1850 4550 2000 4550
Wire Wire Line
	2000 4750 1850 4750
Text GLabel 1850 4050 0    50   Input ~ 0
DC_5
Wire Wire Line
	1850 4050 2000 4050
Text GLabel 1850 4150 0    50   Input ~ 0
RES_5
Wire Wire Line
	1850 4150 2000 4150
Text GLabel 1850 3850 0    50   Input ~ 0
CS_5
Wire Wire Line
	1850 3850 2000 3850
$Comp
L ReflowController:AC_CONN J4
U 1 1
P 4900 5650
F 0 "J4" H 4600 5500 50  0000 C CNN
F 1 "HEATER_CONN" H 4900 5350 50  0000 C CNN
F 2 "TerminalBlock:TerminalBlock_bornier-2_P5.08mm" H 4800 5650 50  0001 C CNN
F 3 "" H 4800 5650 50  0001 C CNN
	1    4900 5650
	1    0    0    -1  
$EndComp
Text GLabel 4900 5750 2    50   Input ~ 0
AC1_OUT
Text GLabel 4900 5850 2    50   Input ~ 0
AC2_IN
$Comp
L Device:CP C5
U 1 1
P 8200 3500
F 0 "C5" H 8318 3546 50  0000 L CNN
F 1 "4,7u" H 8318 3455 50  0000 L CNN
F 2 "Capacitor_SMD:C_Elec_4x5.8" H 8238 3350 50  0001 C CNN
F 3 "~" H 8200 3500 50  0001 C CNN
	1    8200 3500
	1    0    0    -1  
$EndComp
Connection ~ 8200 3350
NoConn ~ 4550 3750
Entry Wire Line
	200  4550 300  4650
Entry Wire Line
	200  4550 300  4650
$EndSCHEMATC
